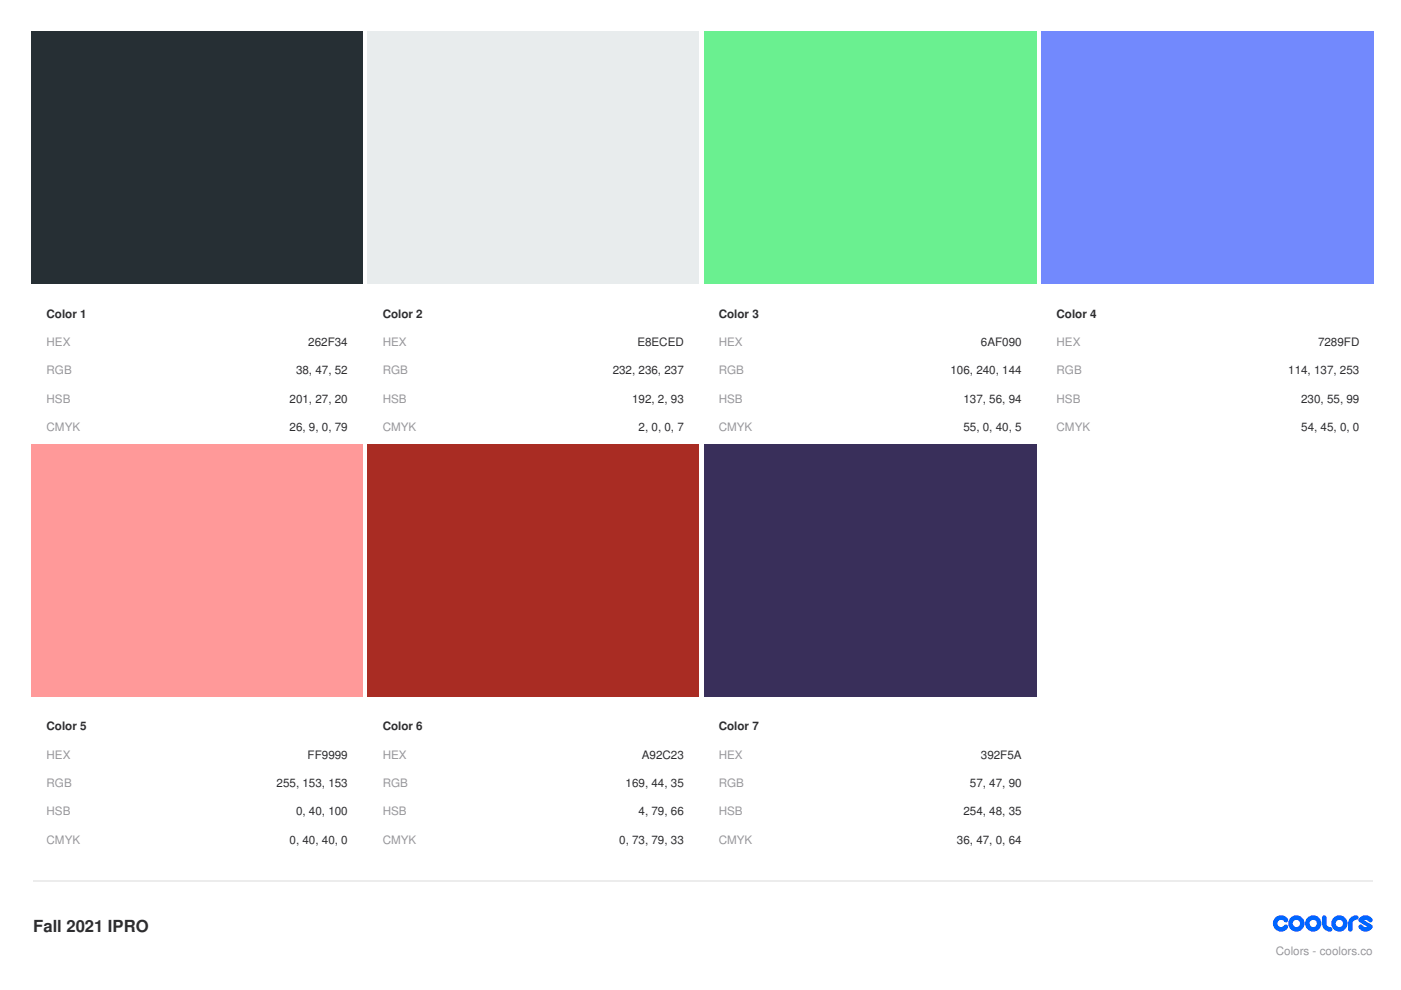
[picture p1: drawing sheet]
<svg xmlns="http://www.w3.org/2000/svg" width="297mm" height="210mm" viewBox="0 0 297 210" stroke-linecap="round" stroke-linejoin="round" font-family="sans-serif">
<path d="M6.7 6.7h70.2v86.4h-70.2z" fill="#262f34"/>
<path d="M6.3 60.3h71v33.2h-71z" fill="#fff"/>
<path d="M78 6.7h70.2v86.4h-70.2z" fill="#e8eced"/>
<path d="M77.6 60.3h70.9v33.2h-70.9z" fill="#fff"/>
<path d="M149.2 6.7h70.6v86.4h-70.6z" fill="#6af090"/>
<path d="M148.9 60.3h71.2v33.2h-71.2z" fill="#fff"/>
<path d="M220.8 6.7h70.6v86.4h-70.6z" fill="#7289fd"/>
<path d="M220.5 60.3h71.2v33.2h-71.2z" fill="#fff"/>
<path d="M6.7 94.2h70.2v86.4h-70.2z" fill="#f99"/>
<path d="M6.3 147.8h71v33.2h-71z" fill="#fff"/>
<path d="M78 94.2h70.2v86.4h-70.2z" fill="#a92c23"/>
<path d="M77.6 147.8h70.9v33.2h-70.9z" fill="#fff"/>
<path d="M149.2 94.2h70.6v86.4h-70.6z" fill="#392f5a"/>
<path d="M148.9 147.8h71.2v33.2h-71.2z" fill="#fff"/>
<path d="M7.1 186.8h283.9" fill="none" stroke="#ececec" stroke-width=".35"/>
<g fill="#06f">
<path d="M270.4 194.6a1.72 1.72 0 0 1 2.6 .2 .52 .52 0 0 1-.2 .8 .52 .52 0 0 1-.7-.4 .77 .77 0 0 0-1.1 .1 .77 .77 0 0 0 .2 1.1 .77 .77 0 0 0 1-.2 .48 .48 0 0 1 .7-.1 .48 .48 0 0 1 .1 .7 1.73 1.73 0 0 1-2.5 .3 1.73 1.73 0 0 1-.1-2.5z"/>
<path d="M280.5 194.1h.4l.3 .3v1.4a.77 .77 0 0 0 .8 .8 .48 .48 0 0 1 .5 .4 .48 .48 0 0 1-.5 .5 1.73 1.73 0 0 1-1.7-1.7v-1.3z"/>
<path d="M286.3 194.6l.8-.5h.4a.48 .48 0 0 1 .5 .4 .48 .48 0 0 1-.5 .5 .77 .77 0 0 0-.7 .8v1.2a.48 .48 0 0 1-.5 .5 .48 .48 0 0 1-.5-.5 2.69 2.69 0 0 1 .5-2.4z"/>
<path d="M288.4 194.5a1.72 1.72 0 0 1 2.6 .3 .52 .52 0 0 1-.3 .7 .52 .52 0 0 1-.7-.3l-.5-.2-.3 .1 1.6 1 .2 .2v.5a1.69 1.69 0 0 1-3-.3 .48 .48 0 0 1 .3-.5 .48 .48 0 0 1 .6 .2l.4 .3h.6l-1.8-1.2v-.5z"/>
<path d="M273.1 195.8a1.75 1.75 0 0 0 3.5 0 1.75 1.75 0 0 0-3.5 0zM274.1 195.8a.77 .77 0 0 1 1.5 0 .77 .77 0 0 1-1.5 0z"/>
<path d="M276.7 195.8a1.75 1.75 0 0 0 3.5 0 1.75 1.75 0 0 0-3.5 0zM277.7 195.8a.77 .77 0 0 1 1.5 0 .77 .77 0 0 1-1.5 0z"/>
<path d="M282.2 195.8a1.75 1.75 0 0 0 3.5 0 1.75 1.75 0 0 0-3.5 0zM283.2 195.8a.77 .77 0 0 1 1.5 0 .77 .77 0 0 1-1.5 0z"/>
</g>
<text font-size="3.5" fill="#2d2d2f" x="7.1" y="197.6">Fall 2021 IPRO</text>
<g font-size="2.5" fill="#2d2d2f">
<text x="9.9" y="67.4">Color 1</text>
<text x="81.1" y="67.4">Color 2</text>
<text x="152.4" y="67.4">Color 3</text>
<text x="224" y="67.4">Color 4</text>
<text x="65.4" y="73.4">262F34</text>
<text x="135.1" y="73.4">E8ECED</text>
<text x="208" y="73.4">6AF090</text>
<text x="279.4" y="73.4">7289FD</text>
<text x="62.8" y="79.4">38, 47, 52</text>
<text x="129.9" y="79.4">232, 236, 237</text>
<text x="201.5" y="79.4">106, 240, 144</text>
<text x="273.1" y="79.4">114, 137, 253</text>
<text x="61.4" y="85.4">201, 27, 20</text>
<text x="134" y="85.4">192, 2, 93</text>
<text x="204.3" y="85.4">137, 56, 94</text>
<text x="275.9" y="85.4">230, 55, 99</text>
<text x="61.4" y="91.4">26, 9, 0, 79</text>
<text x="135.4" y="91.4">2, 0, 0, 7</text>
<text x="204.3" y="91.4">55, 0, 40, 5</text>
<text x="275.9" y="91.4">54, 45, 0, 0</text>
<text x="9.9" y="154.9">Color 5</text>
<text x="81.1" y="154.9">Color 6</text>
<text x="152.4" y="154.9">Color 7</text>
<text x="65.2" y="160.9">FF9999</text>
<text x="136.1" y="160.9">A92C23</text>
<text x="208" y="160.9">392F5A</text>
<text x="58.6" y="166.9">255, 153, 153</text>
<text x="132.6" y="166.9">169, 44, 35</text>
<text x="205.6" y="166.9">57, 47, 90</text>
<text x="62.8" y="172.9">0, 40, 100</text>
<text x="135.4" y="172.9">4, 79, 66</text>
<text x="204.3" y="172.9">254, 48, 35</text>
<text x="61.4" y="178.9">0, 40, 40, 0</text>
<text x="131.3" y="178.9">0, 73, 79, 33</text>
<text x="202.9" y="178.9">36, 47, 0, 64</text>
</g>
<g font-size="2.5" fill="#97969c">
<text x="9.9" y="73.4">HEX</text>
<text x="81.1" y="73.4">HEX</text>
<text x="152.4" y="73.4">HEX</text>
<text x="224" y="73.4">HEX</text>
<text x="9.9" y="79.4">RGB</text>
<text x="81.1" y="79.4">RGB</text>
<text x="152.4" y="79.4">RGB</text>
<text x="224" y="79.4">RGB</text>
<text x="9.9" y="85.4">HSB</text>
<text x="81.1" y="85.4">HSB</text>
<text x="152.4" y="85.4">HSB</text>
<text x="224" y="85.4">HSB</text>
<text x="9.9" y="91.4">CMYK</text>
<text x="81.1" y="91.4">CMYK</text>
<text x="152.4" y="91.4">CMYK</text>
<text x="224" y="91.4">CMYK</text>
<text x="9.9" y="160.9">HEX</text>
<text x="81.1" y="160.9">HEX</text>
<text x="152.4" y="160.9">HEX</text>
<text x="9.9" y="166.9">RGB</text>
<text x="81.1" y="166.9">RGB</text>
<text x="152.4" y="166.9">RGB</text>
<text x="9.9" y="172.9">HSB</text>
<text x="81.1" y="172.9">HSB</text>
<text x="152.4" y="172.9">HSB</text>
<text x="9.9" y="178.9">CMYK</text>
<text x="81.1" y="178.9">CMYK</text>
<text x="152.4" y="178.9">CMYK</text>
<text x="270.5" y="202.5">Colors - coolors.co</text>
</g>
</svg>
